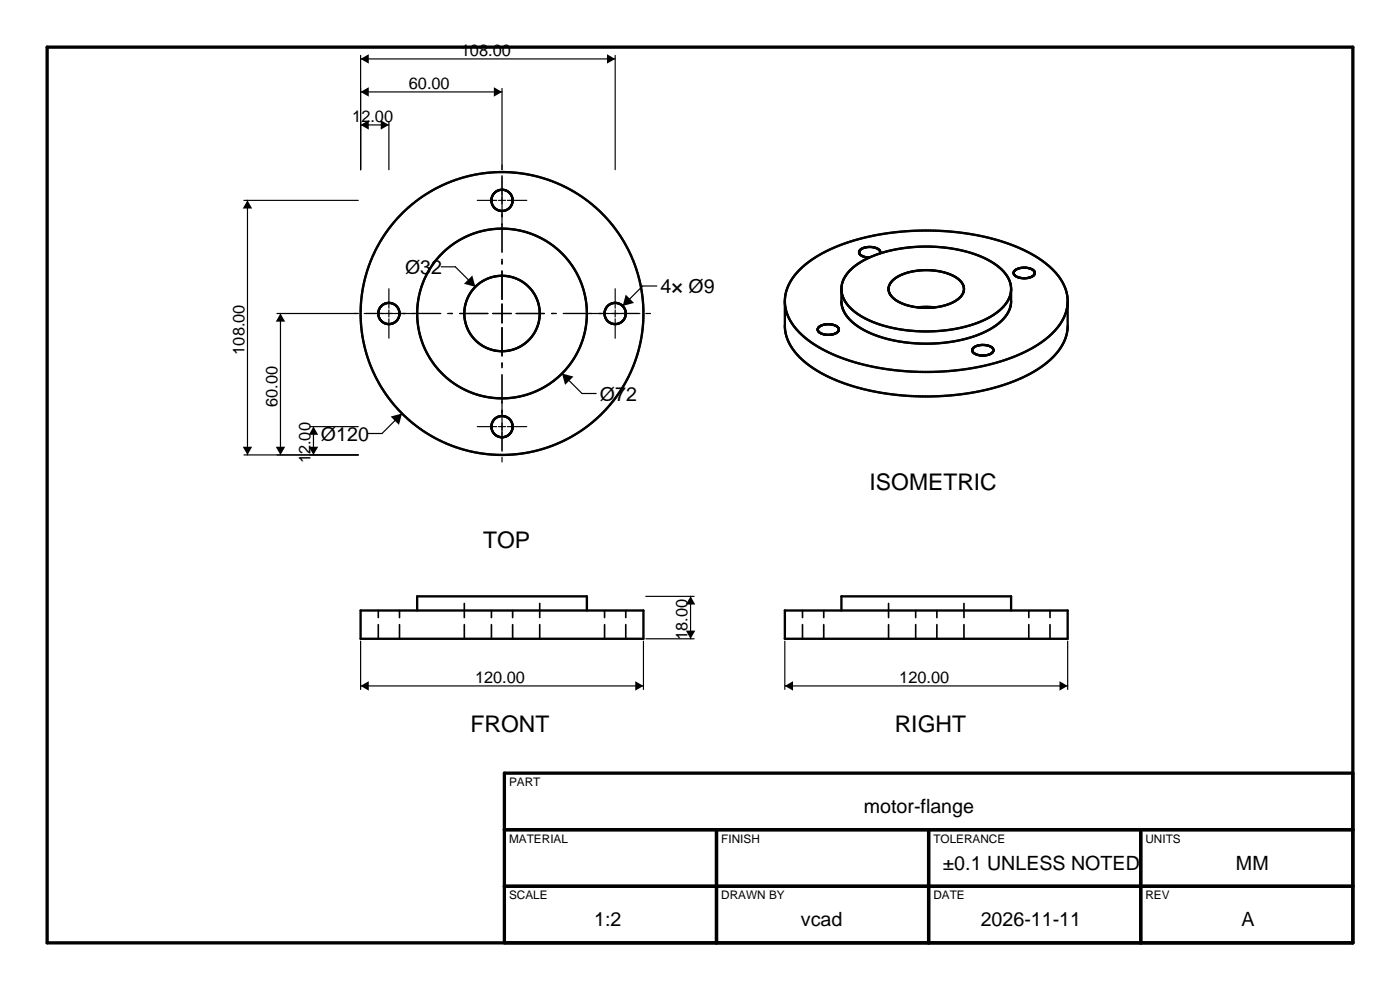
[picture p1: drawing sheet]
<svg xmlns="http://www.w3.org/2000/svg" width="297mm" height="210mm" viewBox="0 0 297 210" stroke-linecap="round" stroke-linejoin="round" font-family="sans-serif">
<path d="M10 10h277v190h-277zM107 176h180M152 176v24M197 176v24M242 176v24M287 164h-180v36M107 188h180" fill="none" stroke="#000" stroke-width=".7"/>
<g fill="none" stroke="#000" stroke-width=".5">
<path d="M182.3 53.5v.3M182.3 53.4v.1M182.3 53.8l.1 .1M182.4 53.9l.8 .5 1.2 .2M186.6 53.1l-.9-.6-1.5-.1-1.4 .4-.5 .6M186.6 53.1v.1M186.6 53.2l.1 .2M186.7 53.4v.1M186.7 53.5v.2M189.3 59.5l1.7-1.1 2.3-.8 2.7-.3 2.7 .2 2.4 .5 1.9 1 1.2 1.3 .3 .7v.6l-.3 .9-.7 .8-1 .6-1.3 .6-3.2 .7h-3.6l-1.7-.4-1.4-.5-1.2-.6-.9-.8-.6-.8-.1-.9 .3-.9zM215 57.8l.1 .4M215 57.8h.1"/>
<path d="M215 57.8l.3-.4 .4-.3 1.6-.3 1.5 .3 .5 .3 .2 .4M215.1 58.2h.1M215.1 58.2l.9 .6 1.3 .2 1.3-.2 .9-.6M219.5 58.2h.1M219.5 57.8h.1M219.5 57.8v.1M219.5 57.9v.3M166.5 63.8l.2-1.4 .4-1.5 .7-1.4 1-1.4 1.3-1.3 1.5-1.3 3.8-2.2 4.5-1.9 5.2-1.4 5.7-.8 5.8-.3 5.9 .3 5.6 .9 5.2 1.4 4.5 1.8 3.7 2.3 1.5 1.3 1.3 1.3 .9 1.4 .7 1.4 .5 1.5 .1 1.5M166.5 63.8v5.8l.2 1.3 .4 1.2 .9 1.6 1 1.4 1.5 1.5 1.8 1.4 2.4 1.4 2.4 1.1 2.6 1 3.2 1 3.4 .7 3.1 .5 7 .4 6.9-.4 3.5-.5 3.1-.7 2.9-.8 2.9-1.1 2.4-1.1 2.4-1.4 1.9-1.4 1.5-1.5 1.2-1.5 .7-1.4 .5-1.3 .2-1.3v-5.7M166.5 63.8l.1 1.5 .5 1.5 .7 1.4 .9 1.4 1.3 1.3 1.5 1.3 3.7 2.3 4.5 1.8 5.2 1.4 5.6 .9 5.9 .3 5.8-.3 5.7-.8 5.2-1.4 4.5-1.8 3.8-2.3 1.5-1.3 1.3-1.3 1-1.4 .7-1.4 .4-1.5 .2-1.4M173.5 69.9h.1M173.5 69.9l.1 .3"/>
<path d="M173.6 69.6l-.1 .3M173.6 70.2v.1M173.6 69.5v.1M173.6 69.5l1-.6 1.5-.1 1.3 .3 .4 .4 .2 .4-.1 .3-.5 .4-1.3 .4-1.5-.1-1-.6M198.2 65.2h-3.4M206.3 74.3l.1 .3 .4 .4 1.3 .4 1.6-.1 .9-.7M206.3 74.2v.1M206.4 73.9l-.1 .3M206.4 73.9h.1M206.4 73.9l1-.6 1.5-.1 1.3 .3 .5 .7M210.7 74.6h-.1M210.7 74.2v.1"/>
<path d="M210.7 74.3v.3M214.5 61.3v3.1l-.5 1.6-1.4 1.9-2 1.6-3 1.5-3.4 1-3.8 .7-4 .2-4-.2-3.8-.7-3.6-1.2-2.7-1.4-2.1-1.7-1.2-1.8-.5-1.6v-3M214.5 61.3l-.4 1.8-1 1.7-1.7 1.5-2.2 1.4-2.9 1.2-3.1 .8-3.3 .4-3.5 .2-3.4-.2-3.4-.5-3-.8-2.7-1.1-2.3-1.3-1.8-1.7-1-1.6-.3-1.8M214.5 61.3l-.3-1.7-1-1.7-1.8-1.7-2.3-1.3-2.7-1.1-3-.8-3.3-.5-3.5-.2-3.5 .2-3.6 .5-3 .8-2.7 1.1-2.2 1.4-1.8 1.6-1 1.7-.3 1.7M76.5 129.5h60v6h-60zM88.5 129.5v-3h36v3M166.5 129.5h60v6h-60zM178.5 129.5v-3h36v3"/>
<circle cx="106.5" cy="42.5" r="2.25"/>
<circle cx="82.5" cy="66.5" r="2.25"/>
<circle cx="106.5" cy="66.5" r="8"/>
<circle cx="106.5" cy="66.5" r="30"/>
<circle cx="106.5" cy="66.5" r="18"/>
<circle cx="130.5" cy="66.5" r="2.25"/>
<circle cx="106.5" cy="90.5" r="2.25"/>
</g>
<g fill="none" stroke="#000" stroke-width=".35" stroke-dasharray="3 1.5">
<path d="M80.2 135.5v-6M84.7 135.5v-6M98.5 135.5v-9M104.3 135.5v-6M108.8 135.5v-6M114.5 135.5v-9M128.2 135.5v-6M132.7 135.5v-6M170.3 135.5v-6M174.7 135.5v-6M188.5 135.5v-9M194.3 135.5v-6"/>
<path d="M198.7 135.5v-6M204.5 135.5v-9M218.3 135.5v-6M222.7 135.5v-6"/>
</g>
<g fill="none" stroke="#000" stroke-width=".25">
<path d="M76.5 11.7v24.3M76.5 19.5h30M76.5 12.5h54M106.5 18.8v17.2M130.5 11.7v24.3M76.5 26.5h6M82.5 25.8v10.2M51.8 42.5h24.2M52.5 42.5v54M93.6 56.6h3l4.2 4.2M58.7 66.5h17.3M59.5 66.5v30"/>
<path d="M119.2 79.2l4.3 4.3h3M139.3 60.7h-3l-4.2 4.2M51.8 96.5h24.2M65.8 90.5h10.2M66.5 90.5v6M85.3 87.7l-4.3 4.3h-3M76.5 136v10.3M136.5 136v10.3M137 135.5h10.3M137 126.5h10.3M146.5 126.5v9M166.5 136v10.3"/>
<path d="M226.5 136v10.3M76.5 145.5h60M166.5 145.5h60"/>
</g>
<g fill="#000">
<path d="M76.5 19.5l1.7-1v2zM76.5 12.5l1.7-1v2zM104.8 18.5l1.7 1-1.7 1zM128.8 11.5l1.7 1-1.7 1zM76.5 26.5l1.7-1v2zM80.8 25.5l1.7 1-1.7 1zM52.5 42.5l1 1.7h-2zM59.5 66.5l1 1.7h-2zM100.2 58.4l.6 2.4-2.4-.6zM119.2 79.2l2.4 .7-1.7 1.7zM132.7 62.5l1.8 1.8-2.4 .6zM51.5 94.8h2l-1 1.7z"/>
<path d="M58.5 94.8h2l-1 1.7zM65.5 94.8h2l-1 1.7zM66.5 90.5l1 1.7h-2zM82.9 88.4l2.4-.7-.7 2.4zM145.5 133.8h2l-1 1.7zM146.5 126.5l1 1.7h-2zM76.5 145.5l1.7-1v2zM134.8 144.5l1.7 1-1.7 1zM166.5 145.5l1.7-1v2zM224.8 144.5l1.7 1-1.7 1z"/>
</g>
<g fill="none" stroke="#000" stroke-width=".25" stroke-dasharray="6 1.5 1 1.5">
<path d="M105.4 42.5h-4.1M105.8 42.5h1.5M106.5 43.6v4.2M106.5 43.3v-1.5M106.5 41.4v-4.1M107.6 42.5h4.2M81.4 66.5h-4.2M81.7 66.5h1.5M82.5 67.6v4.2M82.5 67.3v-1.5M82.5 65.4v-4.2M83.6 66.5h4.1"/>
<path d="M103.5 66.5h-8M103.5 66.5h-30M103.5 66.5h-18M104.5 66.5h4M106.5 69.5v8M106.5 68.5v-4M106.5 63.5v-8M106.5 69.5v30M106.5 69.5v18M106.5 63.5v-18M106.5 63.5v-30M109.5 66.5h8"/>
<path d="M109.5 66.5h18M109.5 66.5h30M129.4 66.5h-4.2M129.7 66.5h1.5M130.5 67.6v4.2M130.5 67.3v-1.5M130.5 65.4v-4.2M131.6 66.5h4.1M105.4 90.5h-4.1M105.8 90.5h1.5M106.5 91.6v4.2M106.5 91.3v-1.5"/>
<path d="M106.5 89.4v-4.1M107.6 90.5h4.2"/>
</g>
<g font-size="4.9">
<text x="184.5" y="103.8">ISOMETRIC</text>
<text x="102.5" y="116.3">TOP</text>
<text x="99.8" y="155.3">FRONT</text>
<text x="189.8" y="155.3">RIGHT</text>
</g>
<g font-size="4.2">
<text x="85.9" y="58.1">Ø32</text>
<text x="140.1" y="62.2">4× Ø9</text>
<text x="127.3" y="85">Ø72</text>
<text x="68.1" y="93.5">Ø120</text>
<text x="183.3" y="172.5">motor-flange</text>
<text x="200" y="184.5">±0.1 UNLESS NOTED</text>
<text x="262.2" y="184.5">MM</text>
<text x="126.1" y="196.5">1:2</text>
<text x="169.9" y="196.5">vcad</text>
<text x="208" y="196.5">2026-11-11</text>
<text x="263.4" y="196.5">A</text>
</g>
<g font-size="3.5">
<text x="97.8" y="11.9">108.00</text>
<text x="86.7" y="18.9">60.00</text>
<text x="74.7" y="25.9">12.00</text>
<text x="51.9" y="75.2" transform="rotate(-90 51.9 75.2)">108.00</text>
<text x="58.9" y="86.3" transform="rotate(-90 58.9 86.3)">60.00</text>
<text x="65.9" y="98.3" transform="rotate(-90 65.9 98.3)">12.00</text>
<text x="145.9" y="135.8" transform="rotate(-90 145.9 135.8)">18.00</text>
<text x="100.8" y="144.9">120.00</text>
<text x="190.8" y="144.9">120.00</text>
</g>
<g font-size="2.5">
<text x="108" y="166.8">PART</text>
<text x="108" y="178.8">MATERIAL</text>
<text x="153" y="178.8">FINISH</text>
<text x="198" y="178.8">TOLERANCE</text>
<text x="243" y="178.8">UNITS</text>
<text x="108" y="190.8">SCALE</text>
<text x="153" y="190.8">DRAWN BY</text>
<text x="198" y="190.8">DATE</text>
<text x="243" y="190.8">REV</text>
</g>
</svg>
